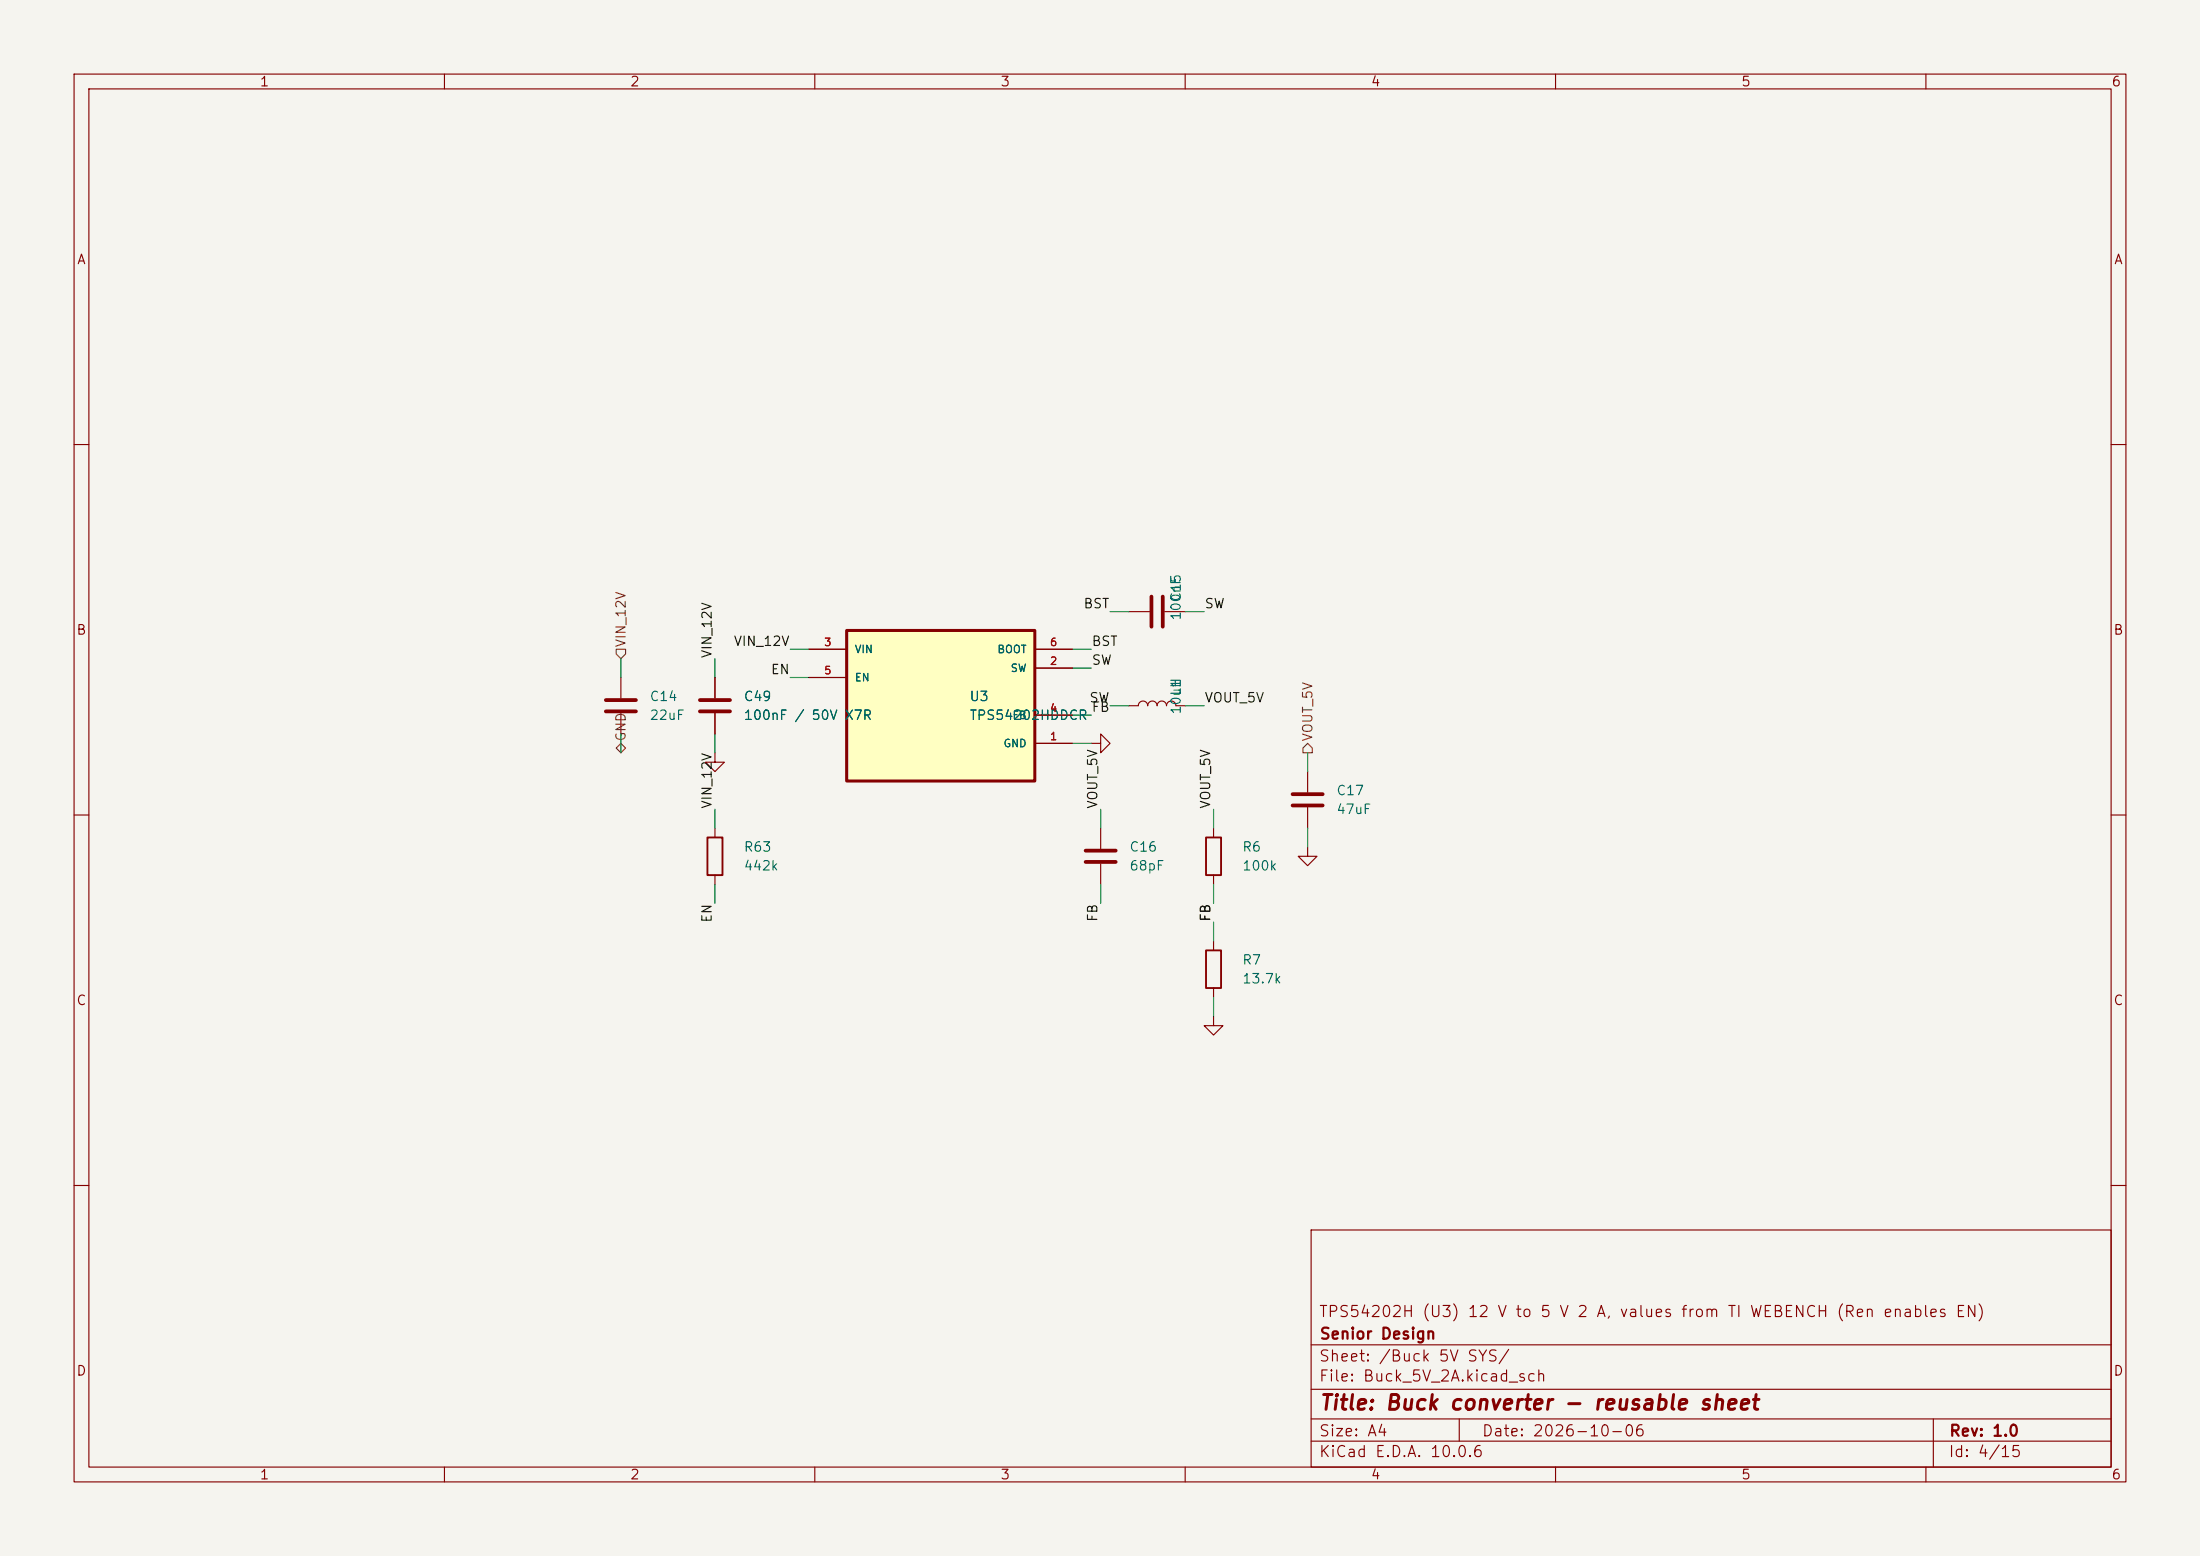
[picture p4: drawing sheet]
(kicad_sch
 (version 20260306)
 (generator "eeschema")
 (generator_version "10.0")
 (paper "A4")
 (title_block
  (title "Buck converter - reusable sheet")
  (date "2026-10-06")
  (rev "1.0")
  (company "Senior Design")
  (comment 1 "TPS54202H (U3) 12 V to 5 V 2 A, values from TI WEBENCH (Ren enables EN)"))
 (lib_symbols
  (symbol "Device:C"
    (pin_numbers (hide yes))
    (pin_names
    (offset 0.254)) (exclude_from_sim no) (in_bom yes) (on_board yes)
    (in_pos_files yes)
    (duplicate_pin_numbers_are_jumpers no)
    (property "Reference" "C" (at 0.635 2.54 0) (show_name no) (do_not_autoplace no) (effects (font (size 1.27 1.27)) (justify left)))
    (property "Value" "C" (at 0.635 -2.54 0) (show_name no) (do_not_autoplace no) (effects (font (size 1.27 1.27)) (justify left)))
    (property "Footprint" "" (at 0.9652 -3.81 0) (show_name no) (do_not_autoplace no) (hide yes) (effects (font (size 1.27 1.27))))
    (property "Datasheet" "" (at 0 0 0) (show_name no) (do_not_autoplace no) (hide yes) (effects (font (size 1.27 1.27))))
    (property "Description" "Unpolarized capacitor" (at 0 0 0) (show_name no) (do_not_autoplace no) (hide yes) (effects (font (size 1.27 1.27))))
    (symbol "C_0_1"
    (polyline (pts (xy -2.032 0.762) (xy 2.032 0.762)) (stroke (width 0.508) (type default)) (fill (type none)))
    (polyline (pts (xy -2.032 -0.762) (xy 2.032 -0.762)) (stroke (width 0.508) (type default)) (fill (type none))))
    (symbol "C_1_1"
    (pin passive line (at 0 3.81 270) (length 2.794) (name "" (effects (font (size 1.27 1.27)))) (number "1" (effects (font (size 1.27 1.27)))))
    (pin passive line (at 0 -3.81 90) (length 2.794) (name "" (effects (font (size 1.27 1.27)))) (number "2" (effects (font (size 1.27 1.27))))))
    (embedded_fonts no))
  (symbol "Device:L"
    (pin_numbers (hide yes))
    (pin_names
    (offset 1.016) (hide yes)) (exclude_from_sim no) (in_bom yes) (on_board yes)
    (in_pos_files yes)
    (duplicate_pin_numbers_are_jumpers no)
    (property "Reference" "L" (at -1.27 0 90) (show_name no) (do_not_autoplace no) (effects (font (size 1.27 1.27))))
    (property "Value" "L" (at 1.905 0 90) (show_name no) (do_not_autoplace no) (effects (font (size 1.27 1.27))))
    (property "Footprint" "" (at 0 0 0) (show_name no) (do_not_autoplace no) (hide yes) (effects (font (size 1.27 1.27))))
    (property "Datasheet" "" (at 0 0 0) (show_name no) (do_not_autoplace no) (hide yes) (effects (font (size 1.27 1.27))))
    (property "Description" "Inductor" (at 0 0 0) (show_name no) (do_not_autoplace no) (hide yes) (effects (font (size 1.27 1.27))))
    (symbol "L_0_1"
    (arc (start 0 2.54) (mid 0.6323 1.905) (end 0 1.27) (stroke (width 0) (type default)) (fill (type none)))
    (arc (start 0 1.27) (mid 0.6323 0.635) (end 0 0) (stroke (width 0) (type default)) (fill (type none)))
    (arc (start 0 0) (mid 0.6323 -0.635) (end 0 -1.27) (stroke (width 0) (type default)) (fill (type none)))
    (arc (start 0 -1.27) (mid 0.6323 -1.905) (end 0 -2.54) (stroke (width 0) (type default)) (fill (type none))))
    (symbol "L_1_1"
    (pin passive line (at 0 3.81 270) (length 1.27) (name "1" (effects (font (size 1.27 1.27)))) (number "1" (effects (font (size 1.27 1.27)))))
    (pin passive line (at 0 -3.81 90) (length 1.27) (name "2" (effects (font (size 1.27 1.27)))) (number "2" (effects (font (size 1.27 1.27))))))
    (embedded_fonts no))
  (symbol "Device:R"
    (pin_numbers (hide yes))
    (pin_names
    (offset 0)) (exclude_from_sim no) (in_bom yes) (on_board yes)
    (in_pos_files yes)
    (duplicate_pin_numbers_are_jumpers no)
    (property "Reference" "R" (at 2.032 0 90) (show_name no) (do_not_autoplace no) (effects (font (size 1.27 1.27))))
    (property "Value" "R" (at 0 0 90) (show_name no) (do_not_autoplace no) (effects (font (size 1.27 1.27))))
    (property "Footprint" "" (at -1.778 0 90) (show_name no) (do_not_autoplace no) (hide yes) (effects (font (size 1.27 1.27))))
    (property "Datasheet" "" (at 0 0 0) (show_name no) (do_not_autoplace no) (hide yes) (effects (font (size 1.27 1.27))))
    (property "Description" "Resistor" (at 0 0 0) (show_name no) (do_not_autoplace no) (hide yes) (effects (font (size 1.27 1.27))))
    (symbol "R_0_1"
    (rectangle (start -1.016 -2.54) (end 1.016 2.54) (stroke (width 0.254) (type default)) (fill (type none))))
    (symbol "R_1_1"
    (pin passive line (at 0 3.81 270) (length 1.27) (name "" (effects (font (size 1.27 1.27)))) (number "1" (effects (font (size 1.27 1.27)))))
    (pin passive line (at 0 -3.81 90) (length 1.27) (name "" (effects (font (size 1.27 1.27)))) (number "2" (effects (font (size 1.27 1.27))))))
    (embedded_fonts no))
  (symbol "TPS54202DDCR:TPS54202DDCR"
    (pin_names
    (offset 1.016)) (exclude_from_sim no) (in_bom yes) (on_board yes)
    (in_pos_files yes)
    (duplicate_pin_numbers_are_jumpers no)
    (property "Reference" "U3" (at 0 15.24 0) (show_name no) (do_not_autoplace no) (effects (font (size 1.27 1.27))))
    (property "Value" "TPS54202DDCR" (at 0 12.7 0) (show_name no) (do_not_autoplace no) (effects (font (size 1.27 1.27))))
    (property "Footprint" "project_footprints:SOT95P280X110-6N" (at 0 0 0) (show_name no) (do_not_autoplace no) (hide yes) (effects (font (size 1.27 1.27)) (justify bottom)))
    (property "Datasheet" "" (at 0 0 0) (show_name no) (do_not_autoplace no) (hide yes) (effects (font (size 1.27 1.27))))
    (property "Description" "" (at 0 0 0) (show_name no) (do_not_autoplace no) (hide yes) (effects (font (size 1.27 1.27))))
    (property "MF" "Texas Instruments" (at 0 0 0) (show_name no) (do_not_autoplace no) (hide yes) (effects (font (size 1.27 1.27)) (justify bottom)))
    (property "Description_1" "4.5V to 28V Input, 2A Output, EMI Friendly Synchronous Step-Down Converter" (at 0 0 0) (show_name no) (do_not_autoplace no) (hide yes) (effects (font (size 1.27 1.27)) (justify bottom)))
    (property "Package" "SOT-23-THN-6 Texas Instruments" (at 0 0 0) (show_name no) (do_not_autoplace no) (hide yes) (effects (font (size 1.27 1.27)) (justify bottom)))
    (property "Price" "None" (at 0 0 0) (show_name no) (do_not_autoplace no) (hide yes) (effects (font (size 1.27 1.27)) (justify bottom)))
    (property "SnapEDA_Link" "https://www.snapeda.com/parts/TPS54202DDCR/Texas+Instruments/view-part/?ref=snap" (at 0 0 0) (show_name no) (do_not_autoplace no) (hide yes) (effects (font (size 1.27 1.27)) (justify bottom)))
    (property "MP" "TPS54202DDCR" (at 0 0 0) (show_name no) (do_not_autoplace no) (hide yes) (effects (font (size 1.27 1.27)) (justify bottom)))
    (property "Availability" "In Stock" (at 0 0 0) (show_name no) (do_not_autoplace no) (hide yes) (effects (font (size 1.27 1.27)) (justify bottom)))
    (property "Check_prices" "https://www.snapeda.com/parts/TPS54202DDCR/Texas+Instruments/view-part/?ref=eda" (at 0 0 0) (show_name no) (do_not_autoplace no) (hide yes) (effects (font (size 1.27 1.27)) (justify bottom)))
    (symbol "TPS54202DDCR_0_0"
    (rectangle (start -12.7 -10.16) (end 12.7 10.16) (stroke (width 0.41) (type default)) (fill (type background)))
    (pin power_in line (at 17.78 -5.08 180) (length 5.08) (name "GND" (effects (font (size 1.016 1.016)))) (number "1" (effects (font (size 1.016 1.016)))))
    (pin output line (at 17.78 5.08 180) (length 5.08) (name "SW" (effects (font (size 1.016 1.016)))) (number "2" (effects (font (size 1.016 1.016)))))
    (pin input line (at -17.78 7.62 0) (length 5.08) (name "VIN" (effects (font (size 1.016 1.016)))) (number "3" (effects (font (size 1.016 1.016)))))
    (pin input line (at 17.78 -1.27 180) (length 5.08) (name "FB" (effects (font (size 1.016 1.016)))) (number "4" (effects (font (size 1.016 1.016)))))
    (pin input line (at -17.78 3.81 0) (length 5.08) (name "EN" (effects (font (size 1.016 1.016)))) (number "5" (effects (font (size 1.016 1.016)))))
    (pin output line (at 17.78 7.62 180) (length 5.08) (name "BOOT" (effects (font (size 1.016 1.016)))) (number "6" (effects (font (size 1.016 1.016))))))
    (embedded_fonts no))
  (symbol "power:GND"
    (power global)
    (pin_names
    (offset 0)) (exclude_from_sim no) (in_bom yes) (on_board yes)
    (in_pos_files yes)
    (duplicate_pin_numbers_are_jumpers no)
    (property "Reference" "#PWR" (at 0 -6.35 0) (show_name no) (do_not_autoplace no) (hide yes) (effects (font (size 1.27 1.27))))
    (property "Value" "GND" (at 0 -3.81 0) (show_name no) (do_not_autoplace no) (effects (font (size 1.27 1.27))))
    (property "Footprint" "" (at 0 0 0) (show_name no) (do_not_autoplace no) (hide yes) (effects (font (size 1.27 1.27))))
    (property "Datasheet" "" (at 0 0 0) (show_name no) (do_not_autoplace no) (hide yes) (effects (font (size 1.27 1.27))))
    (property "Description" "Power symbol creates a global label with name \"GND\" , ground" (at 0 0 0) (show_name no) (do_not_autoplace no) (hide yes) (effects (font (size 1.27 1.27))))
    (symbol "GND_0_1"
    (polyline (pts (xy 0 0) (xy 0 -1.27) (xy 1.27 -1.27) (xy 0 -2.54) (xy -1.27 -1.27) (xy 0 -1.27)) (stroke (width 0) (type default)) (fill (type none))))
    (symbol "GND_1_1"
    (pin power_in line (at 0 0 270) (length 0) (hide yes) (name "GND" (effects (font (size 1.27 1.27)))) (number "1" (effects (font (size 1.27 1.27))))))
    (embedded_fonts no)))
 (symbol
  (lib_id "TPS54202DDCR:TPS54202DDCR")
  (at 127.0 95.25 0)
  (unit 1)
  (body_style 1)
  (exclude_from_sim no)
  (in_bom yes)
  (on_board yes)
  (in_pos_files yes)
  (dnp no)
  (property "Reference" "U3" (at 130.81 93.98 0)
    (show_name no) (do_not_autoplace no) (effects (font (size 1.27 1.27)) (justify left)))
  (property "Value" "TPS54202HDDCR" (at 130.81 96.52 0)
    (show_name no) (do_not_autoplace no) (effects (font (size 1.27 1.27)) (justify left)))
  (property "Footprint" "project_footprints:SOT95P280X110-6N" (at 127.0 100.33 0) (hide yes) (show_name no) (do_not_autoplace no) (effects (font (size 1.27 1.27)) (justify left)))
  (property "Datasheet" "https://www.ti.com/lit/ds/symlink/tps54202h.pdf" (at 127.0 100.33 0) (hide yes) (show_name no) (do_not_autoplace no) (effects (font (size 1.27 1.27)) (justify left)))
  (property "Description" "4.5-V to 28-V input, 2-A synchronous buck converter (EN pulled down internally)" (at 127.0 100.33 0) (hide yes) (show_name no) (do_not_autoplace no) (effects (font (size 1.27 1.27)) (justify left)))
  (property "Manufacturer" "Texas Instruments" (at 127.0 100.33 0) (hide yes) (show_name no) (do_not_autoplace no) (effects (font (size 1.27 1.27)) (justify left)))
  (property "MPN" "TPS54202HDDCR" (at 127.0 100.33 0) (hide yes) (show_name no) (do_not_autoplace no) (effects (font (size 1.27 1.27)) (justify left)))
  (property "Specification" "2 A buck, 500 kHz" (at 127.0 100.33 0) (hide yes) (show_name no) (do_not_autoplace no) (effects (font (size 1.27 1.27)) (justify left)))
  (pin "1")
  (pin "2")
  (pin "3")
  (pin "4")
  (pin "5")
  (pin "6"))
 (wire
  (pts (xy 144.78 100.33) (xy 147.32 100.33))
  (stroke (width 0) (type default)))
 (symbol
  (lib_id "power:GND")
  (at 147.32 100.33 90)
  (unit 1)
  (body_style 1)
  (exclude_from_sim no)
  (in_bom no)
  (on_board no)
  (in_pos_files yes)
  (dnp no)
  (property "Reference" "#PWR0618" (at 149.86 99.06 0) (hide yes) (show_name no) (do_not_autoplace no) (effects (font (size 1.27 1.27)) (justify left)))
  (property "Value" "GND" (at 149.86 101.6 0) (hide yes) (show_name no) (do_not_autoplace no) (effects (font (size 1.27 1.27)) (justify left)))
  (property "Description" "Power symbol creates a global label with name \"GND\"" (at 147.32 105.41 0) (hide yes) (show_name no) (do_not_autoplace no) (effects (font (size 1.27 1.27)) (justify left)))
  (pin "1"))
 (wire
  (pts (xy 144.78 90.17) (xy 147.32 90.17))
  (stroke (width 0) (type default)))
 (label "SW"
  (at 147.32 90.17 0)
  (effects (font (size 1.27 1.27)) (justify left bottom)))
 (wire
  (pts (xy 109.22 87.63) (xy 106.68 87.63))
  (stroke (width 0) (type default)))
 (label "VIN_12V"
  (at 106.68 87.63 180)
  (effects (font (size 1.27 1.27)) (justify right bottom)))
 (wire
  (pts (xy 144.78 96.52) (xy 147.32 96.52))
  (stroke (width 0) (type default)))
 (label "FB"
  (at 147.32 96.52 0)
  (effects (font (size 1.27 1.27)) (justify left bottom)))
 (wire
  (pts (xy 109.22 91.44) (xy 106.68 91.44))
  (stroke (width 0) (type default)))
 (label "EN"
  (at 106.68 91.44 180)
  (effects (font (size 1.27 1.27)) (justify right bottom)))
 (wire
  (pts (xy 144.78 87.63) (xy 147.32 87.63))
  (stroke (width 0) (type default)))
 (label "BST"
  (at 147.32 87.63 0)
  (effects (font (size 1.27 1.27)) (justify left bottom)))
 (symbol
  (lib_id "Device:C")
  (at 83.82 95.25 0)
  (unit 1)
  (body_style 1)
  (exclude_from_sim no)
  (in_bom yes)
  (on_board yes)
  (in_pos_files yes)
  (dnp no)
  (property "Reference" "C14" (at 87.63 93.98 0)
    (show_name no) (do_not_autoplace no) (effects (font (size 1.27 1.27)) (justify left)))
  (property "Value" "22uF" (at 87.63 96.52 0)
    (show_name no) (do_not_autoplace no) (effects (font (size 1.27 1.27)) (justify left)))
  (property "Footprint" "Capacitor_SMD:C_1210_3225Metric" (at 83.82 100.33 0) (hide yes) (show_name no) (do_not_autoplace no) (effects (font (size 1.27 1.27)) (justify left)))
  (property "Datasheet" "https://search.murata.co.jp/Ceramy/image/img/A01X/G101/ENG/GRM32ER61E226KE15-01.pdf" (at 83.82 100.33 0) (hide yes) (show_name no) (do_not_autoplace no) (effects (font (size 1.27 1.27)) (justify left)))
  (property "Description" "Unpolarized capacitor" (at 83.82 100.33 0) (hide yes) (show_name no) (do_not_autoplace no) (effects (font (size 1.27 1.27)) (justify left)))
  (property "Manufacturer" "Murata" (at 83.82 100.33 0) (hide yes) (show_name no) (do_not_autoplace no) (effects (font (size 1.27 1.27)) (justify left)))
  (property "MPN" "GRM32ER61E226KE15L" (at 83.82 100.33 0) (hide yes) (show_name no) (do_not_autoplace no) (effects (font (size 1.27 1.27)) (justify left)))
  (property "Specification" "22uF / 25V X5R 1210 (Cin)" (at 83.82 100.33 0) (hide yes) (show_name no) (do_not_autoplace no) (effects (font (size 1.27 1.27)) (justify left)))
  (pin "1")
  (pin "2"))
 (wire
  (pts (xy 83.82 91.44) (xy 83.82 88.9))
  (stroke (width 0) (type default)))
 (hierarchical_label "VIN_12V"
  (shape input)
  (at 83.82 88.9 90)
  (effects (font (size 1.27 1.27)) (justify left)))
 (wire
  (pts (xy 83.82 99.06) (xy 83.82 101.6))
  (stroke (width 0) (type default)))
 (hierarchical_label "GND"
  (shape bidirectional)
  (at 83.82 101.6 270)
  (effects (font (size 1.27 1.27)) (justify left)))
 (symbol
  (lib_id "Device:C")
  (at 96.52 95.25 0)
  (unit 1)
  (body_style 1)
  (exclude_from_sim no)
  (in_bom yes)
  (on_board yes)
  (in_pos_files yes)
  (dnp no)
  (property "Reference" "C49" (at 100.33 93.98 0)
    (show_name no) (do_not_autoplace no) (effects (font (size 1.27 1.27)) (justify left)))
  (property "Value" "100nF / 50V X7R" (at 100.33 96.52 0)
    (show_name no) (do_not_autoplace no) (effects (font (size 1.27 1.27)) (justify left)))
  (property "Footprint" "Capacitor_SMD:C_0805_2012Metric" (at 96.52 100.33 0) (hide yes) (show_name no) (do_not_autoplace no) (effects (font (size 1.27 1.27)) (justify left)))
  (property "Datasheet" "https://content.kemet.com/datasheets/KEM_C1002_X7R_SMD.pdf" (at 96.52 100.33 0) (hide yes) (show_name no) (do_not_autoplace no) (effects (font (size 1.27 1.27)) (justify left)))
  (property "Description" "High-frequency input cap for U3, right at VIN (pin 3) and GND (pin 1). C14 (2220) is the bulk part; this small one keeps the switching loop short (TI SLVSD26C 7.2.3.1 and 7.4.1)." (at 96.52 100.33 0) (hide yes) (show_name no) (do_not_autoplace no) (effects (font (size 1.27 1.27)) (justify left)))
  (property "Manufacturer" "KEMET" (at 96.52 100.33 0) (hide yes) (show_name no) (do_not_autoplace no) (effects (font (size 1.27 1.27)) (justify left)))
  (property "MPN" "C0805C104K5RACTU" (at 96.52 100.33 0) (hide yes) (show_name no) (do_not_autoplace no) (effects (font (size 1.27 1.27)) (justify left)))
  (pin "1")
  (pin "2"))
 (wire
  (pts (xy 96.52 91.44) (xy 96.52 88.9))
  (stroke (width 0) (type default)))
 (label "VIN_12V"
  (at 96.52 88.9 90)
  (effects (font (size 1.27 1.27)) (justify left bottom)))
 (wire
  (pts (xy 96.52 99.06) (xy 96.52 101.6))
  (stroke (width 0) (type default)))
 (symbol
  (lib_id "power:GND")
  (at 96.52 101.6 0)
  (unit 1)
  (body_style 1)
  (exclude_from_sim no)
  (in_bom no)
  (on_board no)
  (in_pos_files yes)
  (dnp no)
  (property "Reference" "#PWR0619" (at 100.33 100.33 0) (hide yes) (show_name no) (do_not_autoplace no) (effects (font (size 1.27 1.27)) (justify left)))
  (property "Value" "GND" (at 100.33 102.87 0) (hide yes) (show_name no) (do_not_autoplace no) (effects (font (size 1.27 1.27)) (justify left)))
  (property "Description" "Power symbol creates a global label with name \"GND\"" (at 96.52 106.68 0) (hide yes) (show_name no) (do_not_autoplace no) (effects (font (size 1.27 1.27)) (justify left)))
  (pin "1"))
 (symbol
  (lib_id "Device:R")
  (at 96.52 115.57 0)
  (unit 1)
  (body_style 1)
  (exclude_from_sim no)
  (in_bom yes)
  (on_board yes)
  (in_pos_files yes)
  (dnp no)
  (property "Reference" "R63" (at 100.33 114.3 0)
    (show_name no) (do_not_autoplace no) (effects (font (size 1.27 1.27)) (justify left)))
  (property "Value" "442k" (at 100.33 116.84 0)
    (show_name no) (do_not_autoplace no) (effects (font (size 1.27 1.27)) (justify left)))
  (property "Footprint" "Resistor_SMD:R_0805_2012Metric" (at 96.52 120.65 0) (hide yes) (show_name no) (do_not_autoplace no) (effects (font (size 1.27 1.27)) (justify left)))
  (property "Datasheet" "https://www.yageo.com/upload/media/product/productsearch/datasheet/rchip/PYu-RC_Group_51_RoHS_L_12.pdf" (at 96.52 120.65 0) (hide yes) (show_name no) (do_not_autoplace no) (effects (font (size 1.27 1.27)) (justify left)))
  (property "Description" "Resistor" (at 96.52 120.65 0) (hide yes) (show_name no) (do_not_autoplace no) (effects (font (size 1.27 1.27)) (justify left)))
  (property "Manufacturer" "Yageo" (at 96.52 120.65 0) (hide yes) (show_name no) (do_not_autoplace no) (effects (font (size 1.27 1.27)) (justify left)))
  (property "MPN" "RC0805FR-07442KL" (at 96.52 120.65 0) (hide yes) (show_name no) (do_not_autoplace no) (effects (font (size 1.27 1.27)) (justify left)))
  (property "Specification" "442k 1% (Ren, VIN to EN)" (at 96.52 120.65 0) (hide yes) (show_name no) (do_not_autoplace no) (effects (font (size 1.27 1.27)) (justify left)))
  (pin "1")
  (pin "2"))
 (wire
  (pts (xy 96.52 111.76) (xy 96.52 109.22))
  (stroke (width 0) (type default)))
 (label "VIN_12V"
  (at 96.52 109.22 90)
  (effects (font (size 1.27 1.27)) (justify left bottom)))
 (wire
  (pts (xy 96.52 119.38) (xy 96.52 121.92))
  (stroke (width 0) (type default)))
 (label "EN"
  (at 96.52 121.92 270)
  (effects (font (size 1.27 1.27)) (justify right bottom)))
 (symbol
  (lib_id "Device:C")
  (at 156.21 82.55 90)
  (unit 1)
  (body_style 1)
  (exclude_from_sim no)
  (in_bom yes)
  (on_board yes)
  (in_pos_files yes)
  (dnp no)
  (property "Reference" "C15" (at 158.75 81.28 0)
    (show_name no) (do_not_autoplace no) (effects (font (size 1.27 1.27)) (justify left)))
  (property "Value" "100nF" (at 158.75 83.82 0)
    (show_name no) (do_not_autoplace no) (effects (font (size 1.27 1.27)) (justify left)))
  (property "Footprint" "Capacitor_SMD:C_0805_2012Metric" (at 156.21 87.63 0) (hide yes) (show_name no) (do_not_autoplace no) (effects (font (size 1.27 1.27)) (justify left)))
  (property "Datasheet" "https://content.kemet.com/datasheets/KEM_C1002_X7R_SMD.pdf" (at 156.21 87.63 0) (hide yes) (show_name no) (do_not_autoplace no) (effects (font (size 1.27 1.27)) (justify left)))
  (property "Description" "Unpolarized capacitor" (at 156.21 87.63 0) (hide yes) (show_name no) (do_not_autoplace no) (effects (font (size 1.27 1.27)) (justify left)))
  (property "Manufacturer" "KEMET" (at 156.21 87.63 0) (hide yes) (show_name no) (do_not_autoplace no) (effects (font (size 1.27 1.27)) (justify left)))
  (property "MPN" "C0805C104K5RACTU" (at 156.21 87.63 0) (hide yes) (show_name no) (do_not_autoplace no) (effects (font (size 1.27 1.27)) (justify left)))
  (property "Specification" "100nF / 50V X7R (Cboot)" (at 156.21 87.63 0) (hide yes) (show_name no) (do_not_autoplace no) (effects (font (size 1.27 1.27)) (justify left)))
  (pin "1")
  (pin "2"))
 (wire
  (pts (xy 152.4 82.55) (xy 149.86 82.55))
  (stroke (width 0) (type default)))
 (label "BST"
  (at 149.86 82.55 180)
  (effects (font (size 1.27 1.27)) (justify right bottom)))
 (wire
  (pts (xy 160.02 82.55) (xy 162.56 82.55))
  (stroke (width 0) (type default)))
 (label "SW"
  (at 162.56 82.55 0)
  (effects (font (size 1.27 1.27)) (justify left bottom)))
 (symbol
  (lib_id "Device:L")
  (at 156.21 95.25 90)
  (unit 1)
  (body_style 1)
  (exclude_from_sim no)
  (in_bom yes)
  (on_board yes)
  (in_pos_files yes)
  (dnp no)
  (property "Reference" "L1" (at 158.75 93.98 0)
    (show_name no) (do_not_autoplace no) (effects (font (size 1.27 1.27)) (justify left)))
  (property "Value" "10uH" (at 158.75 96.52 0)
    (show_name no) (do_not_autoplace no) (effects (font (size 1.27 1.27)) (justify left)))
  (property "Footprint" "Inductor_SMD:L_TDK_VLS6045EX_VLS6045AF" (at 156.21 100.33 0) (hide yes) (show_name no) (do_not_autoplace no) (effects (font (size 1.27 1.27)) (justify left)))
  (property "Datasheet" "https://product.tdk.com/system/files/dam/doc/product/inductor/inductor/smd/catalog/inductor_commercial_power_vls6045ex_en.pdf" (at 156.21 100.33 0) (hide yes) (show_name no) (do_not_autoplace no) (effects (font (size 1.27 1.27)) (justify left)))
  (property "Description" "Inductor" (at 156.21 100.33 0) (hide yes) (show_name no) (do_not_autoplace no) (effects (font (size 1.27 1.27)) (justify left)))
  (property "Manufacturer" "TDK" (at 156.21 100.33 0) (hide yes) (show_name no) (do_not_autoplace no) (effects (font (size 1.27 1.27)) (justify left)))
  (property "MPN" "VLS6045EX-100M" (at 156.21 100.33 0) (hide yes) (show_name no) (do_not_autoplace no) (effects (font (size 1.27 1.27)) (justify left)))
  (property "Specification" "10uH 47mOhm 3.4A VLS6045EX 6x6" (at 156.21 100.33 0) (hide yes) (show_name no) (do_not_autoplace no) (effects (font (size 1.27 1.27)) (justify left)))
  (pin "1")
  (pin "2"))
 (wire
  (pts (xy 152.4 95.25) (xy 149.86 95.25))
  (stroke (width 0) (type default)))
 (label "SW"
  (at 149.86 95.25 180)
  (effects (font (size 1.27 1.27)) (justify right bottom)))
 (wire
  (pts (xy 160.02 95.25) (xy 162.56 95.25))
  (stroke (width 0) (type default)))
 (label "VOUT_5V"
  (at 162.56 95.25 0)
  (effects (font (size 1.27 1.27)) (justify left bottom)))
 (symbol
  (lib_id "Device:C")
  (at 176.53 107.95 0)
  (unit 1)
  (body_style 1)
  (exclude_from_sim no)
  (in_bom yes)
  (on_board yes)
  (in_pos_files yes)
  (dnp no)
  (property "Reference" "C17" (at 180.34 106.68 0)
    (show_name no) (do_not_autoplace no) (effects (font (size 1.27 1.27)) (justify left)))
  (property "Value" "47uF" (at 180.34 109.22 0)
    (show_name no) (do_not_autoplace no) (effects (font (size 1.27 1.27)) (justify left)))
  (property "Footprint" "Capacitor_SMD:C_1210_3225Metric" (at 176.53 113.03 0) (hide yes) (show_name no) (do_not_autoplace no) (effects (font (size 1.27 1.27)) (justify left)))
  (property "Datasheet" "https://search.murata.co.jp/Ceramy/image/img/A01X/G101/ENG/GRM32ER61C476KE15-01.pdf" (at 176.53 113.03 0) (hide yes) (show_name no) (do_not_autoplace no) (effects (font (size 1.27 1.27)) (justify left)))
  (property "Description" "Unpolarized capacitor" (at 176.53 113.03 0) (hide yes) (show_name no) (do_not_autoplace no) (effects (font (size 1.27 1.27)) (justify left)))
  (property "Manufacturer" "Murata" (at 176.53 113.03 0) (hide yes) (show_name no) (do_not_autoplace no) (effects (font (size 1.27 1.27)) (justify left)))
  (property "MPN" "GRM32ER61C476KE15L" (at 176.53 113.03 0) (hide yes) (show_name no) (do_not_autoplace no) (effects (font (size 1.27 1.27)) (justify left)))
  (property "Specification" "47uF / 16V X5R 1210 (Cout)" (at 176.53 113.03 0) (hide yes) (show_name no) (do_not_autoplace no) (effects (font (size 1.27 1.27)) (justify left)))
  (pin "1")
  (pin "2"))
 (wire
  (pts (xy 176.53 104.14) (xy 176.53 101.6))
  (stroke (width 0) (type default)))
 (hierarchical_label "VOUT_5V"
  (shape output)
  (at 176.53 101.6 90)
  (effects (font (size 1.27 1.27)) (justify left)))
 (wire
  (pts (xy 176.53 111.76) (xy 176.53 114.3))
  (stroke (width 0) (type default)))
 (symbol
  (lib_id "power:GND")
  (at 176.53 114.3 0)
  (unit 1)
  (body_style 1)
  (exclude_from_sim no)
  (in_bom no)
  (on_board no)
  (in_pos_files yes)
  (dnp no)
  (property "Reference" "#PWR0620" (at 180.34 113.03 0) (hide yes) (show_name no) (do_not_autoplace no) (effects (font (size 1.27 1.27)) (justify left)))
  (property "Value" "GND" (at 180.34 115.57 0) (hide yes) (show_name no) (do_not_autoplace no) (effects (font (size 1.27 1.27)) (justify left)))
  (property "Description" "Power symbol creates a global label with name \"GND\"" (at 176.53 119.38 0) (hide yes) (show_name no) (do_not_autoplace no) (effects (font (size 1.27 1.27)) (justify left)))
  (pin "1"))
 (symbol
  (lib_id "Device:R")
  (at 163.83 115.57 0)
  (unit 1)
  (body_style 1)
  (exclude_from_sim no)
  (in_bom yes)
  (on_board yes)
  (in_pos_files yes)
  (dnp no)
  (property "Reference" "R6" (at 167.64 114.3 0)
    (show_name no) (do_not_autoplace no) (effects (font (size 1.27 1.27)) (justify left)))
  (property "Value" "100k" (at 167.64 116.84 0)
    (show_name no) (do_not_autoplace no) (effects (font (size 1.27 1.27)) (justify left)))
  (property "Footprint" "Resistor_SMD:R_0805_2012Metric" (at 163.83 120.65 0) (hide yes) (show_name no) (do_not_autoplace no) (effects (font (size 1.27 1.27)) (justify left)))
  (property "Datasheet" "https://www.yageo.com/upload/media/product/productsearch/datasheet/rchip/PYu-RC_Group_51_RoHS_L_12.pdf" (at 163.83 120.65 0) (hide yes) (show_name no) (do_not_autoplace no) (effects (font (size 1.27 1.27)) (justify left)))
  (property "Description" "Resistor" (at 163.83 120.65 0) (hide yes) (show_name no) (do_not_autoplace no) (effects (font (size 1.27 1.27)) (justify left)))
  (property "Manufacturer" "Yageo" (at 163.83 120.65 0) (hide yes) (show_name no) (do_not_autoplace no) (effects (font (size 1.27 1.27)) (justify left)))
  (property "MPN" "RC0805FR-07100KL" (at 163.83 120.65 0) (hide yes) (show_name no) (do_not_autoplace no) (effects (font (size 1.27 1.27)) (justify left)))
  (property "Specification" "100k 1% (Rfbt)" (at 163.83 120.65 0) (hide yes) (show_name no) (do_not_autoplace no) (effects (font (size 1.27 1.27)) (justify left)))
  (pin "1")
  (pin "2"))
 (wire
  (pts (xy 163.83 111.76) (xy 163.83 109.22))
  (stroke (width 0) (type default)))
 (label "VOUT_5V"
  (at 163.83 109.22 90)
  (effects (font (size 1.27 1.27)) (justify left bottom)))
 (wire
  (pts (xy 163.83 119.38) (xy 163.83 121.92))
  (stroke (width 0) (type default)))
 (label "FB"
  (at 163.83 121.92 270)
  (effects (font (size 1.27 1.27)) (justify right bottom)))
 (symbol
  (lib_id "Device:R")
  (at 163.83 130.81 0)
  (unit 1)
  (body_style 1)
  (exclude_from_sim no)
  (in_bom yes)
  (on_board yes)
  (in_pos_files yes)
  (dnp no)
  (property "Reference" "R7" (at 167.64 129.54 0)
    (show_name no) (do_not_autoplace no) (effects (font (size 1.27 1.27)) (justify left)))
  (property "Value" "13.7k" (at 167.64 132.08 0)
    (show_name no) (do_not_autoplace no) (effects (font (size 1.27 1.27)) (justify left)))
  (property "Footprint" "Resistor_SMD:R_0805_2012Metric" (at 163.83 135.89 0) (hide yes) (show_name no) (do_not_autoplace no) (effects (font (size 1.27 1.27)) (justify left)))
  (property "Datasheet" "https://www.yageo.com/upload/media/product/productsearch/datasheet/rchip/PYu-RC_Group_51_RoHS_L_12.pdf" (at 163.83 135.89 0) (hide yes) (show_name no) (do_not_autoplace no) (effects (font (size 1.27 1.27)) (justify left)))
  (property "Description" "Resistor" (at 163.83 135.89 0) (hide yes) (show_name no) (do_not_autoplace no) (effects (font (size 1.27 1.27)) (justify left)))
  (property "Manufacturer" "Yageo" (at 163.83 135.89 0) (hide yes) (show_name no) (do_not_autoplace no) (effects (font (size 1.27 1.27)) (justify left)))
  (property "MPN" "RC0805FR-0713K7L" (at 163.83 135.89 0) (hide yes) (show_name no) (do_not_autoplace no) (effects (font (size 1.27 1.27)) (justify left)))
  (property "Specification" "13.7k 1% (Rfbb)" (at 163.83 135.89 0) (hide yes) (show_name no) (do_not_autoplace no) (effects (font (size 1.27 1.27)) (justify left)))
  (pin "1")
  (pin "2"))
 (wire
  (pts (xy 163.83 127.0) (xy 163.83 124.46))
  (stroke (width 0) (type default)))
 (label "FB"
  (at 163.83 124.46 90)
  (effects (font (size 1.27 1.27)) (justify left bottom)))
 (wire
  (pts (xy 163.83 134.62) (xy 163.83 137.16))
  (stroke (width 0) (type default)))
 (symbol
  (lib_id "power:GND")
  (at 163.83 137.16 0)
  (unit 1)
  (body_style 1)
  (exclude_from_sim no)
  (in_bom no)
  (on_board no)
  (in_pos_files yes)
  (dnp no)
  (property "Reference" "#PWR0621" (at 167.64 135.89 0) (hide yes) (show_name no) (do_not_autoplace no) (effects (font (size 1.27 1.27)) (justify left)))
  (property "Value" "GND" (at 167.64 138.43 0) (hide yes) (show_name no) (do_not_autoplace no) (effects (font (size 1.27 1.27)) (justify left)))
  (property "Description" "Power symbol creates a global label with name \"GND\"" (at 163.83 142.24 0) (hide yes) (show_name no) (do_not_autoplace no) (effects (font (size 1.27 1.27)) (justify left)))
  (pin "1"))
 (symbol
  (lib_id "Device:C")
  (at 148.59 115.57 0)
  (unit 1)
  (body_style 1)
  (exclude_from_sim no)
  (in_bom yes)
  (on_board yes)
  (in_pos_files yes)
  (dnp no)
  (property "Reference" "C16" (at 152.4 114.3 0)
    (show_name no) (do_not_autoplace no) (effects (font (size 1.27 1.27)) (justify left)))
  (property "Value" "68pF" (at 152.4 116.84 0)
    (show_name no) (do_not_autoplace no) (effects (font (size 1.27 1.27)) (justify left)))
  (property "Footprint" "Capacitor_SMD:C_0805_2012Metric" (at 148.59 120.65 0) (hide yes) (show_name no) (do_not_autoplace no) (effects (font (size 1.27 1.27)) (justify left)))
  (property "Datasheet" "https://content.kemet.com/datasheets/KEM_C1003_C0G_SMD.pdf" (at 148.59 120.65 0) (hide yes) (show_name no) (do_not_autoplace no) (effects (font (size 1.27 1.27)) (justify left)))
  (property "Description" "Unpolarized capacitor" (at 148.59 120.65 0) (hide yes) (show_name no) (do_not_autoplace no) (effects (font (size 1.27 1.27)) (justify left)))
  (property "Manufacturer" "KEMET" (at 148.59 120.65 0) (hide yes) (show_name no) (do_not_autoplace no) (effects (font (size 1.27 1.27)) (justify left)))
  (property "MPN" "C0805C680J5GACTU" (at 148.59 120.65 0) (hide yes) (show_name no) (do_not_autoplace no) (effects (font (size 1.27 1.27)) (justify left)))
  (property "Specification" "68pF / 50V C0G (Cff)" (at 148.59 120.65 0) (hide yes) (show_name no) (do_not_autoplace no) (effects (font (size 1.27 1.27)) (justify left)))
  (pin "1")
  (pin "2"))
 (wire
  (pts (xy 148.59 111.76) (xy 148.59 109.22))
  (stroke (width 0) (type default)))
 (label "VOUT_5V"
  (at 148.59 109.22 90)
  (effects (font (size 1.27 1.27)) (justify left bottom)))
 (wire
  (pts (xy 148.59 119.38) (xy 148.59 121.92))
  (stroke (width 0) (type default)))
 (label "FB"
  (at 148.59 121.92 270)
  (effects (font (size 1.27 1.27)) (justify right bottom))))
